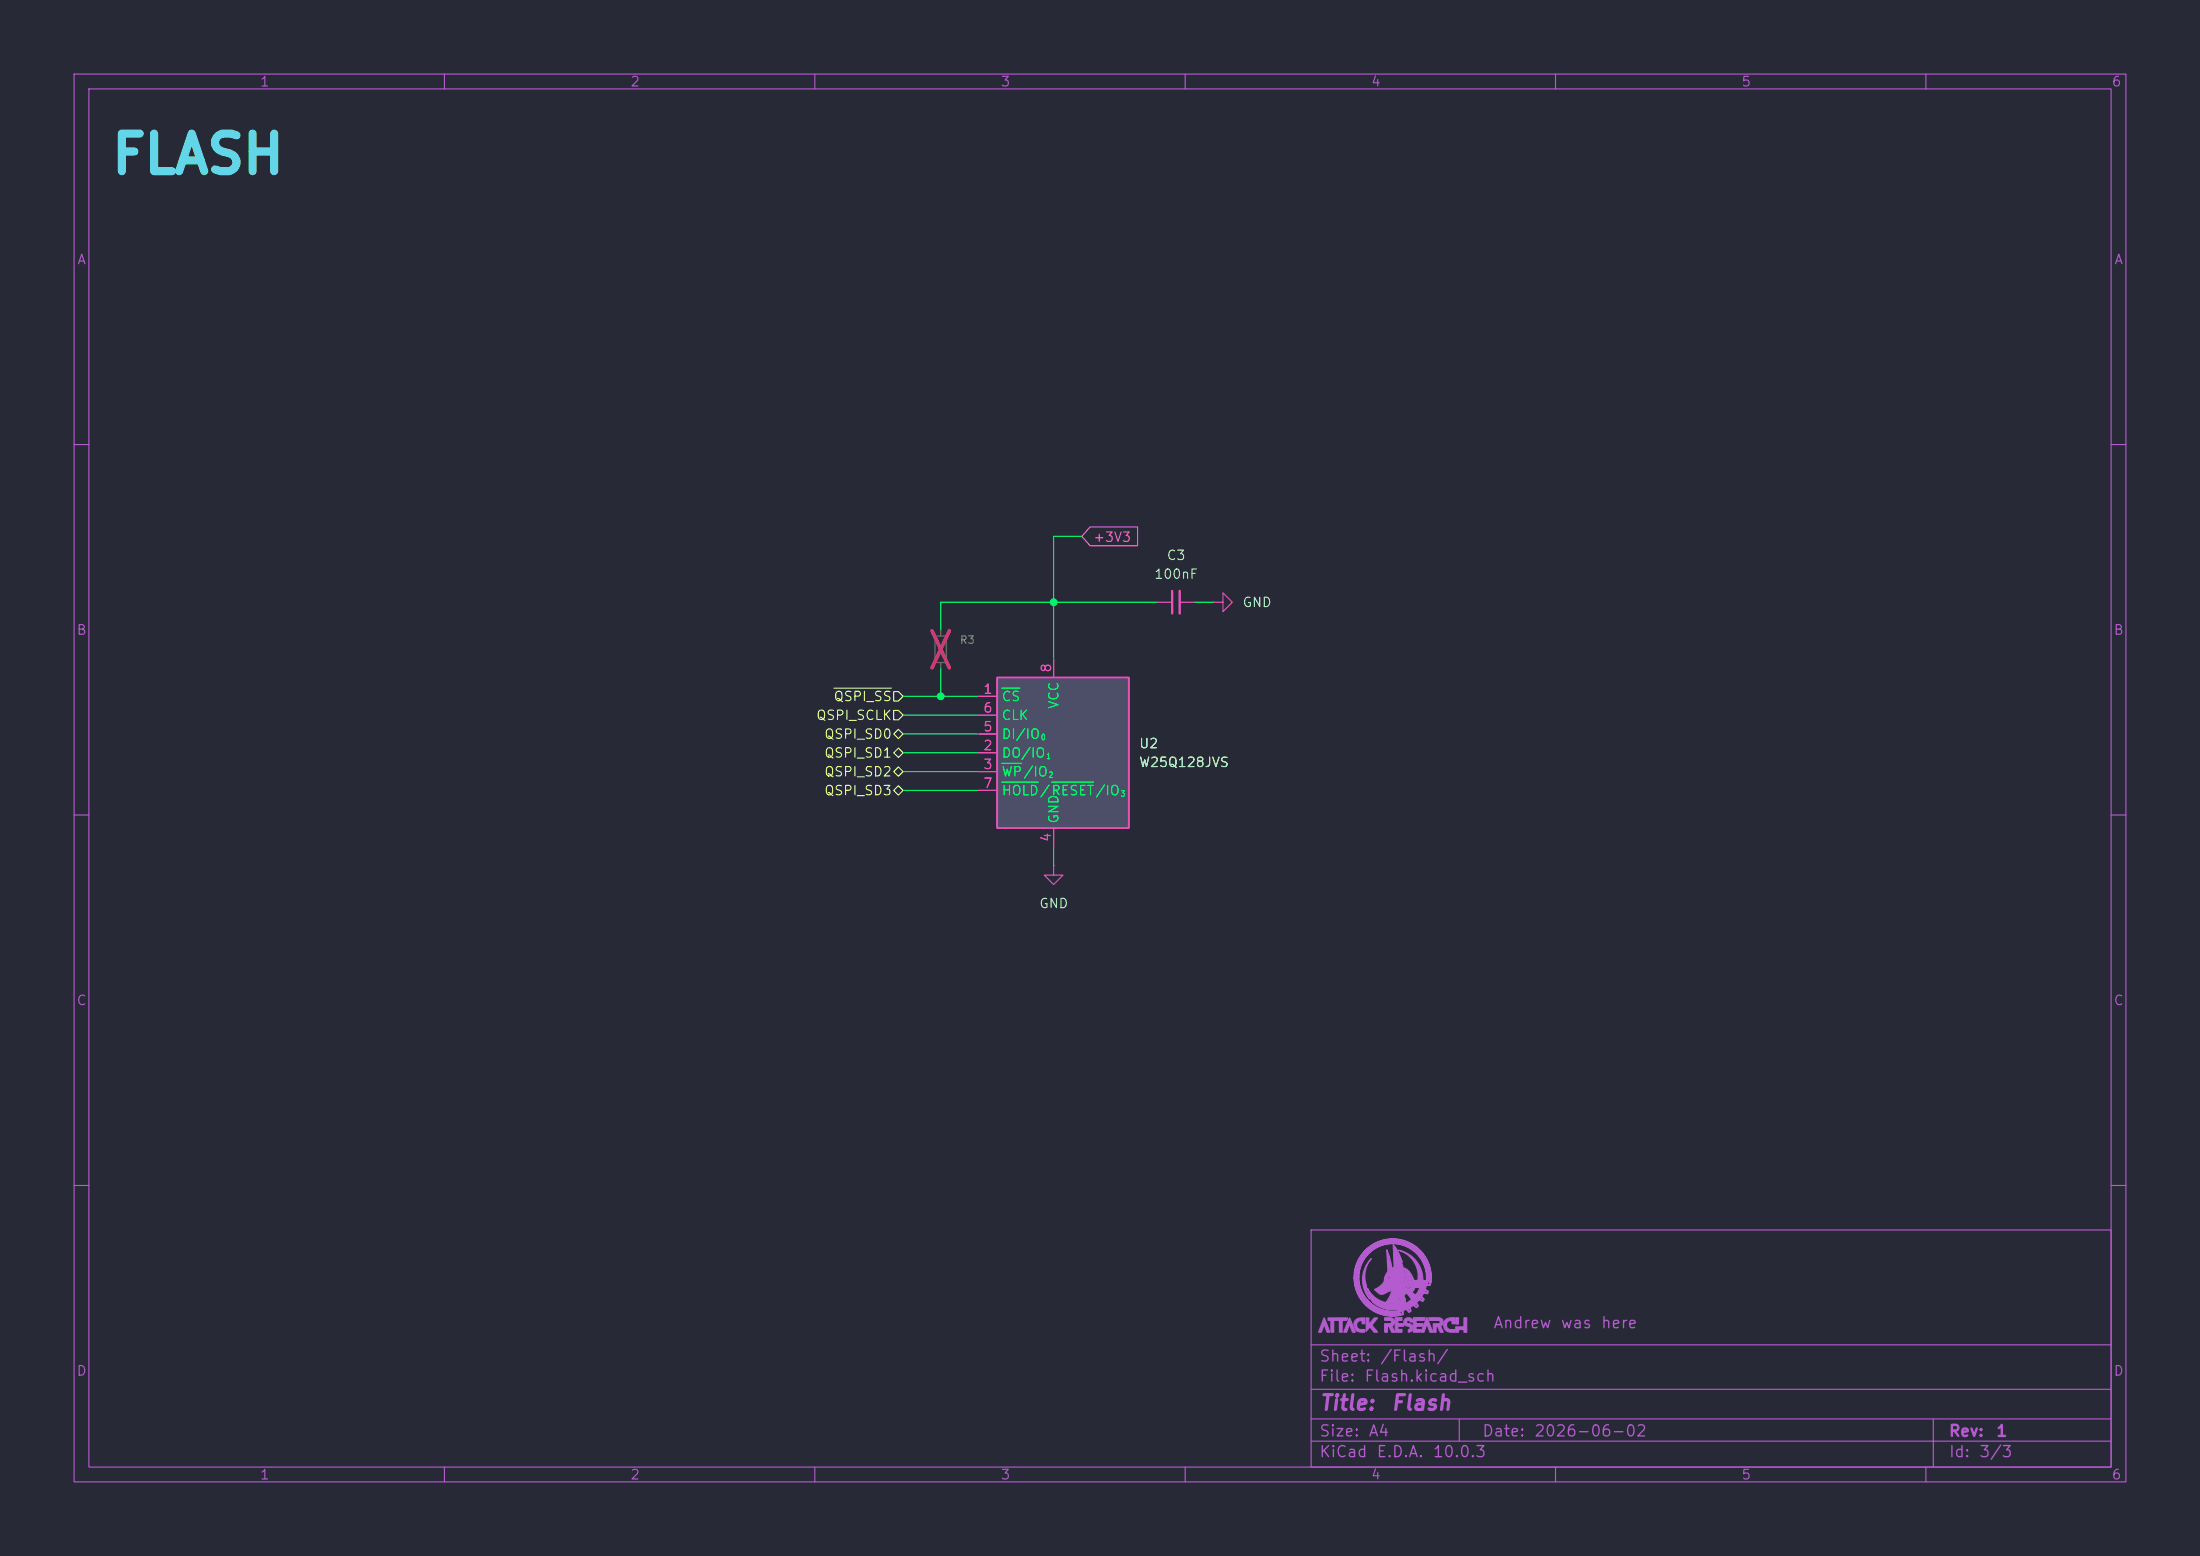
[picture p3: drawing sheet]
(kicad_sch
 (version 20260306)
 (generator "eeschema")
 (generator_version "10.0")
 (paper "A4")
 (title_block
  (title "Flash")
  (date "2026-06-02")
  (rev "1")
  (company "Attack Research")
  (comment 1 "Andrew was here"))
 (lib_symbols
  (symbol "Device:C_Small"
   (pin_numbers (hide yes))
   (pin_names
    (offset 0.254) (hide yes)) (exclude_from_sim no) (in_bom yes) (on_board yes)
   (in_pos_files yes)
   (duplicate_pin_numbers_are_jumpers no)
   (property "Reference" "C" (at 0.254 1.778 0) (show_name no) (do_not_autoplace no) (effects (font (size 1.27 1.27)) (justify left)))
   (property "Value" "C_Small" (at 0.254 -2.032 0) (show_name no) (do_not_autoplace no) (effects (font (size 1.27 1.27)) (justify left)))
   (property "Footprint" "" (at 0 0 0) (show_name no) (do_not_autoplace no) (hide yes) (effects (font (size 1.27 1.27))))
   (property "Datasheet" "" (at 0 0 0) (show_name no) (do_not_autoplace no) (hide yes) (effects (font (size 1.27 1.27))))
   (property "Description" "Unpolarized capacitor, small symbol" (at 0 0 0) (show_name no) (do_not_autoplace no) (hide yes) (effects (font (size 1.27 1.27))))
   (symbol "C_Small_0_1"
    (polyline (pts (xy -1.524 0.508) (xy 1.524 0.508)) (stroke (width 0.3048) (type default)) (fill (type none)))
    (polyline (pts (xy -1.524 -0.508) (xy 1.524 -0.508)) (stroke (width 0.3302) (type default)) (fill (type none))))
   (symbol "C_Small_1_1"
    (pin passive line (at 0 2.54 270) (length 2.032) (name "" (effects (font (size 1.27 1.27)))) (number "1" (effects (font (size 1.27 1.27)))))
    (pin passive line (at 0 -2.54 90) (length 2.032) (name "" (effects (font (size 1.27 1.27)))) (number "2" (effects (font (size 1.27 1.27))))))
   (embedded_fonts no))
  (symbol "Device:R_Small"
   (pin_numbers (hide yes))
   (pin_names
    (offset 0.254) (hide yes)) (exclude_from_sim no) (in_bom yes) (on_board yes)
   (in_pos_files yes)
   (duplicate_pin_numbers_are_jumpers no)
   (property "Reference" "R" (at 0 0 90) (show_name no) (do_not_autoplace no) (effects (font (size 1.016 1.016))))
   (property "Value" "R_Small" (at 1.778 0 90) (show_name no) (do_not_autoplace no) (effects (font (size 1.27 1.27))))
   (property "Footprint" "" (at 0 0 0) (show_name no) (do_not_autoplace no) (hide yes) (effects (font (size 1.27 1.27))))
   (property "Datasheet" "" (at 0 0 0) (show_name no) (do_not_autoplace no) (hide yes) (effects (font (size 1.27 1.27))))
   (property "Description" "Resistor, small symbol" (at 0 0 0) (show_name no) (do_not_autoplace no) (hide yes) (effects (font (size 1.27 1.27))))
   (symbol "R_Small_0_1"
    (rectangle (start -0.762 1.778) (end 0.762 -1.778) (stroke (width 0.2032) (type default)) (fill (type none))))
   (symbol "R_Small_1_1"
    (pin passive line (at 0 2.54 270) (length 0.762) (name "" (effects (font (size 1.27 1.27)))) (number "1" (effects (font (size 1.27 1.27)))))
    (pin passive line (at 0 -2.54 90) (length 0.762) (name "" (effects (font (size 1.27 1.27)))) (number "2" (effects (font (size 1.27 1.27))))))
   (embedded_fonts no))
  (symbol "Memory_Flash:W25Q128JVS" (exclude_from_sim no) (in_bom yes) (on_board yes)
   (in_pos_files yes)
   (duplicate_pin_numbers_are_jumpers no)
   (property "Reference" "U" (at -6.35 11.43 0) (show_name no) (do_not_autoplace no) (effects (font (size 1.27 1.27))))
   (property "Value" "W25Q128JVS" (at 7.62 11.43 0) (show_name no) (do_not_autoplace no) (effects (font (size 1.27 1.27))))
   (property "Footprint" "Package_SO:SOIC-8_5.3x5.3mm_P1.27mm" (at 0 22.86 0) (show_name no) (do_not_autoplace no) (hide yes) (effects (font (size 1.27 1.27))))
   (property "Datasheet" "https://www.winbond.com/resource-files/w25q128jv_dtr%20revc%2003272018%20plus.pdf" (at 0 25.4 0) (show_name no) (do_not_autoplace no) (hide yes) (effects (font (size 1.27 1.27))))
   (property "Description" "128Mbit / 16MiB Serial Flash Memory, Standard/Dual/Quad SPI, 2.7-3.6V, SOIC-8" (at 0 27.94 0) (show_name no) (do_not_autoplace no) (hide yes) (effects (font (size 1.27 1.27))))
   (symbol "W25Q128JVS_0_1"
    (rectangle (start -7.62 10.16) (end 10.16 -10.16) (stroke (width 0.254) (type default)) (fill (type background))))
   (symbol "W25Q128JVS_1_1"
    (pin input line (at -10.16 7.62 0) (length 2.54) (name "~{CS}" (effects (font (size 1.27 1.27)))) (number "1" (effects (font (size 1.27 1.27)))))
    (pin bidirectional line (at -10.16 0 0) (length 2.54) (name "DO/IO_{1}" (effects (font (size 1.27 1.27)))) (number "2" (effects (font (size 1.27 1.27)))))
    (pin bidirectional line (at -10.16 -2.54 0) (length 2.54) (name "~{WP}/IO_{2}" (effects (font (size 1.27 1.27)))) (number "3" (effects (font (size 1.27 1.27)))))
    (pin power_in line (at 0 -12.7 90) (length 2.54) (name "GND" (effects (font (size 1.27 1.27)))) (number "4" (effects (font (size 1.27 1.27)))))
    (pin bidirectional line (at -10.16 2.54 0) (length 2.54) (name "DI/IO_{0}" (effects (font (size 1.27 1.27)))) (number "5" (effects (font (size 1.27 1.27)))))
    (pin input line (at -10.16 5.08 0) (length 2.54) (name "CLK" (effects (font (size 1.27 1.27)))) (number "6" (effects (font (size 1.27 1.27)))))
    (pin bidirectional line (at -10.16 -5.08 0) (length 2.54) (name "~{HOLD}/~{RESET}/IO_{3}" (effects (font (size 1.27 1.27)))) (number "7" (effects (font (size 1.27 1.27)))))
    (pin power_in line (at 0 12.7 270) (length 2.54) (name "VCC" (effects (font (size 1.27 1.27)))) (number "8" (effects (font (size 1.27 1.27))))))
   (embedded_fonts no))
  (symbol "power:GND"
   (power global)
   (pin_numbers (hide yes))
   (pin_names
    (offset 0) (hide yes)) (exclude_from_sim no) (in_bom yes) (on_board yes)
   (in_pos_files yes)
   (duplicate_pin_numbers_are_jumpers no)
   (property "Reference" "#PWR" (at 0 -6.35 0) (show_name no) (do_not_autoplace no) (hide yes) (effects (font (size 1.27 1.27))))
   (property "Value" "GND" (at 0 -3.81 0) (show_name no) (do_not_autoplace no) (effects (font (size 1.27 1.27))))
   (property "Footprint" "" (at 0 0 0) (show_name no) (do_not_autoplace no) (hide yes) (effects (font (size 1.27 1.27))))
   (property "Datasheet" "" (at 0 0 0) (show_name no) (do_not_autoplace no) (hide yes) (effects (font (size 1.27 1.27))))
   (property "Description" "Power symbol creates a global label with name \"GND\" , ground" (at 0 0 0) (show_name no) (do_not_autoplace no) (hide yes) (effects (font (size 1.27 1.27))))
   (symbol "GND_0_1"
    (polyline (pts (xy 0 0) (xy 0 -1.27) (xy 1.27 -1.27) (xy 0 -2.54) (xy -1.27 -1.27) (xy 0 -1.27)) (stroke (width 0) (type default)) (fill (type none))))
   (symbol "GND_1_1"
    (pin power_in line (at 0 0 270) (length 0) (name "" (effects (font (size 1.27 1.27)))) (number "1" (effects (font (size 1.27 1.27))))))
   (embedded_fonts no)))
 (text "FLASH"
  (exclude_from_sim no)
  (at 14.732 18.034 0)
  (effects (font (size 5.08 5.08) (thickness 1.016)
    (bold yes)) (justify left top)))
 (junction
  (at 142.24 81.28)
  (diameter 0)
  (color 0 0 0 0))
 (junction
  (at 127 93.98)
  (diameter 0)
  (color 0 0 0 0))
 (wire
  (pts (xy 121.92 96.52) (xy 132.08 96.52))
  (stroke (width 0) (type default)))
 (wire
  (pts (xy 121.92 104.14) (xy 132.08 104.14))
  (stroke (width 0) (type default)))
 (wire
  (pts (xy 127 90.17) (xy 127 93.98))
  (stroke (width 0) (type default)))
 (wire
  (pts (xy 121.92 93.98) (xy 127 93.98))
  (stroke (width 0) (type default)))
 (wire
  (pts (xy 121.92 99.06) (xy 132.08 99.06))
  (stroke (width 0) (type default)))
 (wire
  (pts (xy 142.24 81.28) (xy 156.21 81.28))
  (stroke (width 0) (type default)))
 (wire
  (pts (xy 127 81.28) (xy 142.24 81.28))
  (stroke (width 0) (type default)))
 (wire
  (pts (xy 121.92 101.6) (xy 132.08 101.6))
  (stroke (width 0) (type default)))
 (wire
  (pts (xy 121.92 106.68) (xy 132.08 106.68))
  (stroke (width 0) (type default)))
 (wire
  (pts (xy 127 85.09) (xy 127 81.28))
  (stroke (width 0) (type default)))
 (wire
  (pts (xy 142.24 81.28) (xy 142.24 88.9))
  (stroke (width 0) (type default)))
 (wire
  (pts (xy 142.24 114.3) (xy 142.24 116.84))
  (stroke (width 0) (type default)))
 (wire
  (pts (xy 146.05 72.39) (xy 142.24 72.39))
  (stroke (width 0) (type default)))
 (wire
  (pts (xy 161.29 81.28) (xy 163.83 81.28))
  (stroke (width 0) (type default)))
 (wire
  (pts (xy 127 93.98) (xy 132.08 93.98))
  (stroke (width 0) (type default)))
 (wire
  (pts (xy 142.24 72.39) (xy 142.24 81.28))
  (stroke (width 0) (type default)))
 (global_label "+3V3"
  (shape input)
  (at 146.05 72.39 0)
  (fields_autoplaced yes)
  (effects (font (size 1.27 1.27)) (justify left))
  (property "Intersheetrefs" "${INTERSHEET_REFS}" (at 154.1152 72.39 0) (hide yes) (show_name no) (do_not_autoplace no) (effects (font (size 1.27 1.27)) (justify left))))
 (hierarchical_label "QSPI_SCLK"
  (shape input)
  (at 121.92 96.52 180)
  (effects (font (size 1.27 1.27)) (justify right)))
 (hierarchical_label "~{QSPI_SS}"
  (shape input)
  (at 121.92 93.98 180)
  (effects (font (size 1.27 1.27)) (justify right)))
 (hierarchical_label "QSPI_SD2"
  (shape bidirectional)
  (at 121.92 104.14 180)
  (effects (font (size 1.27 1.27)) (justify right)))
 (hierarchical_label "QSPI_SD1"
  (shape bidirectional)
  (at 121.92 101.6 180)
  (effects (font (size 1.27 1.27)) (justify right)))
 (hierarchical_label "QSPI_SD0"
  (shape bidirectional)
  (at 121.92 99.06 180)
  (effects (font (size 1.27 1.27)) (justify right)))
 (hierarchical_label "QSPI_SD3"
  (shape bidirectional)
  (at 121.92 106.68 180)
  (effects (font (size 1.27 1.27)) (justify right)))
 (symbol
  (lib_id "Memory_Flash:W25Q128JVS")
  (at 142.24 101.6 0)
  (unit 1)
  (body_style 1)
  (exclude_from_sim no)
  (in_bom yes)
  (on_board yes)
  (in_pos_files yes)
  (dnp no)
  (fields_autoplaced yes)
  (property "Reference" "U2" (at 153.67 100.3299 0) (show_name no) (do_not_autoplace no) (effects (font (size 1.27 1.27)) (justify left)))
  (property "Value" "W25Q128JVS" (at 153.67 102.8699 0) (show_name no) (do_not_autoplace no) (effects (font (size 1.27 1.27)) (justify left)))
  (property "Footprint" "Package_SO:SOIC-8_5.3x5.3mm_P1.27mm" (at 142.24 78.74 0) (hide yes) (show_name no) (do_not_autoplace no) (effects (font (size 1.27 1.27))))
  (property "Datasheet" "https://www.winbond.com/resource-files/w25q128jv_dtr%20revc%2003272018%20plus.pdf" (at 142.24 76.2 0) (hide yes) (show_name no) (do_not_autoplace no) (effects (font (size 1.27 1.27))))
  (property "Description" "128Mbit / 16MiB Serial Flash Memory, Standard/Dual/Quad SPI, 2.7-3.6V, SOIC-8" (at 142.24 73.66 0) (hide yes) (show_name no) (do_not_autoplace no) (effects (font (size 1.27 1.27))))
  (property "JLC" "C97521" (at 142.24 101.6 0) (hide yes) (show_name no) (do_not_autoplace no) (effects (font (size 1.27 1.27))))
  (pin "7")
  (pin "8")
  (pin "6")
  (pin "3")
  (pin "2")
  (pin "5")
  (pin "1")
  (pin "4"))
 (symbol
  (lib_id "Device:R_Small")
  (at 127 87.63 0)
  (unit 1)
  (body_style 1)
  (exclude_from_sim no)
  (in_bom yes)
  (on_board yes)
  (in_pos_files yes)
  (dnp yes)
  (fields_autoplaced yes)
  (property "Reference" "R3" (at 129.54 86.3599 0) (show_name no) (do_not_autoplace no) (effects (font (size 1.016 1.016)) (justify left)))
  (property "Value" "" (at 129.54 88.8999 0) (show_name no) (do_not_autoplace no) (effects (font (size 1.27 1.27)) (justify left)))
  (property "Footprint" "Resistor_SMD:R_0603_1608Metric_Pad0.98x0.95mm_HandSolder" (at 127 87.63 0) (hide yes) (show_name no) (do_not_autoplace no) (effects (font (size 1.27 1.27))))
  (property "Datasheet" "" (at 127 87.63 0) (hide yes) (show_name no) (do_not_autoplace no) (effects (font (size 1.27 1.27))))
  (property "Description" "Resistor, small symbol" (at 127 87.63 0) (hide yes) (show_name no) (do_not_autoplace no) (effects (font (size 1.27 1.27))))
  (pin "1")
  (pin "2"))
 (symbol
  (lib_id "power:GND")
  (at 142.24 116.84 0)
  (unit 1)
  (body_style 1)
  (exclude_from_sim no)
  (in_bom yes)
  (on_board yes)
  (in_pos_files yes)
  (dnp no)
  (fields_autoplaced yes)
  (property "Reference" "#PWR05" (at 142.24 123.19 0) (hide yes) (show_name no) (do_not_autoplace no) (effects (font (size 1.27 1.27))))
  (property "Value" "GND" (at 142.24 121.92 0) (show_name no) (do_not_autoplace no) (effects (font (size 1.27 1.27))))
  (property "Footprint" "" (at 142.24 116.84 0) (hide yes) (show_name no) (do_not_autoplace no) (effects (font (size 1.27 1.27))))
  (property "Datasheet" "" (at 142.24 116.84 0) (hide yes) (show_name no) (do_not_autoplace no) (effects (font (size 1.27 1.27))))
  (property "Description" "Power symbol creates a global label with name \"GND\" , ground" (at 142.24 116.84 0) (hide yes) (show_name no) (do_not_autoplace no) (effects (font (size 1.27 1.27))))
  (pin "1"))
 (symbol
  (lib_id "Device:C_Small")
  (at 158.75 81.28 90)
  (unit 1)
  (body_style 1)
  (exclude_from_sim no)
  (in_bom yes)
  (on_board yes)
  (in_pos_files yes)
  (dnp no)
  (fields_autoplaced yes)
  (property "Reference" "C3" (at 158.7563 74.93 90) (show_name no) (do_not_autoplace no) (effects (font (size 1.27 1.27))))
  (property "Value" "100nF" (at 158.7563 77.47 90) (show_name no) (do_not_autoplace no) (effects (font (size 1.27 1.27))))
  (property "Footprint" "Capacitor_SMD:C_0402_1005Metric" (at 158.75 81.28 0) (hide yes) (show_name no) (do_not_autoplace no) (effects (font (size 1.27 1.27))))
  (property "Datasheet" "" (at 158.75 81.28 0) (hide yes) (show_name no) (do_not_autoplace no) (effects (font (size 1.27 1.27))))
  (property "Description" "Unpolarized capacitor, small symbol" (at 158.75 81.28 0) (hide yes) (show_name no) (do_not_autoplace no) (effects (font (size 1.27 1.27))))
  (property "JLC" "C1525" (at 158.75 81.28 90) (hide yes) (show_name no) (do_not_autoplace no) (effects (font (size 1.27 1.27))))
  (pin "1")
  (pin "2"))
 (symbol
  (lib_id "power:GND")
  (at 163.83 81.28 90)
  (unit 1)
  (body_style 1)
  (exclude_from_sim no)
  (in_bom yes)
  (on_board yes)
  (in_pos_files yes)
  (dnp no)
  (fields_autoplaced yes)
  (property "Reference" "#PWR06" (at 170.18 81.28 0) (hide yes) (show_name no) (do_not_autoplace no) (effects (font (size 1.27 1.27))))
  (property "Value" "GND" (at 167.64 81.2799 90) (show_name no) (do_not_autoplace no) (effects (font (size 1.27 1.27)) (justify right)))
  (property "Footprint" "" (at 163.83 81.28 0) (hide yes) (show_name no) (do_not_autoplace no) (effects (font (size 1.27 1.27))))
  (property "Datasheet" "" (at 163.83 81.28 0) (hide yes) (show_name no) (do_not_autoplace no) (effects (font (size 1.27 1.27))))
  (property "Description" "Power symbol creates a global label with name \"GND\" , ground" (at 163.83 81.28 0) (hide yes) (show_name no) (do_not_autoplace no) (effects (font (size 1.27 1.27))))
  (pin "1")))
